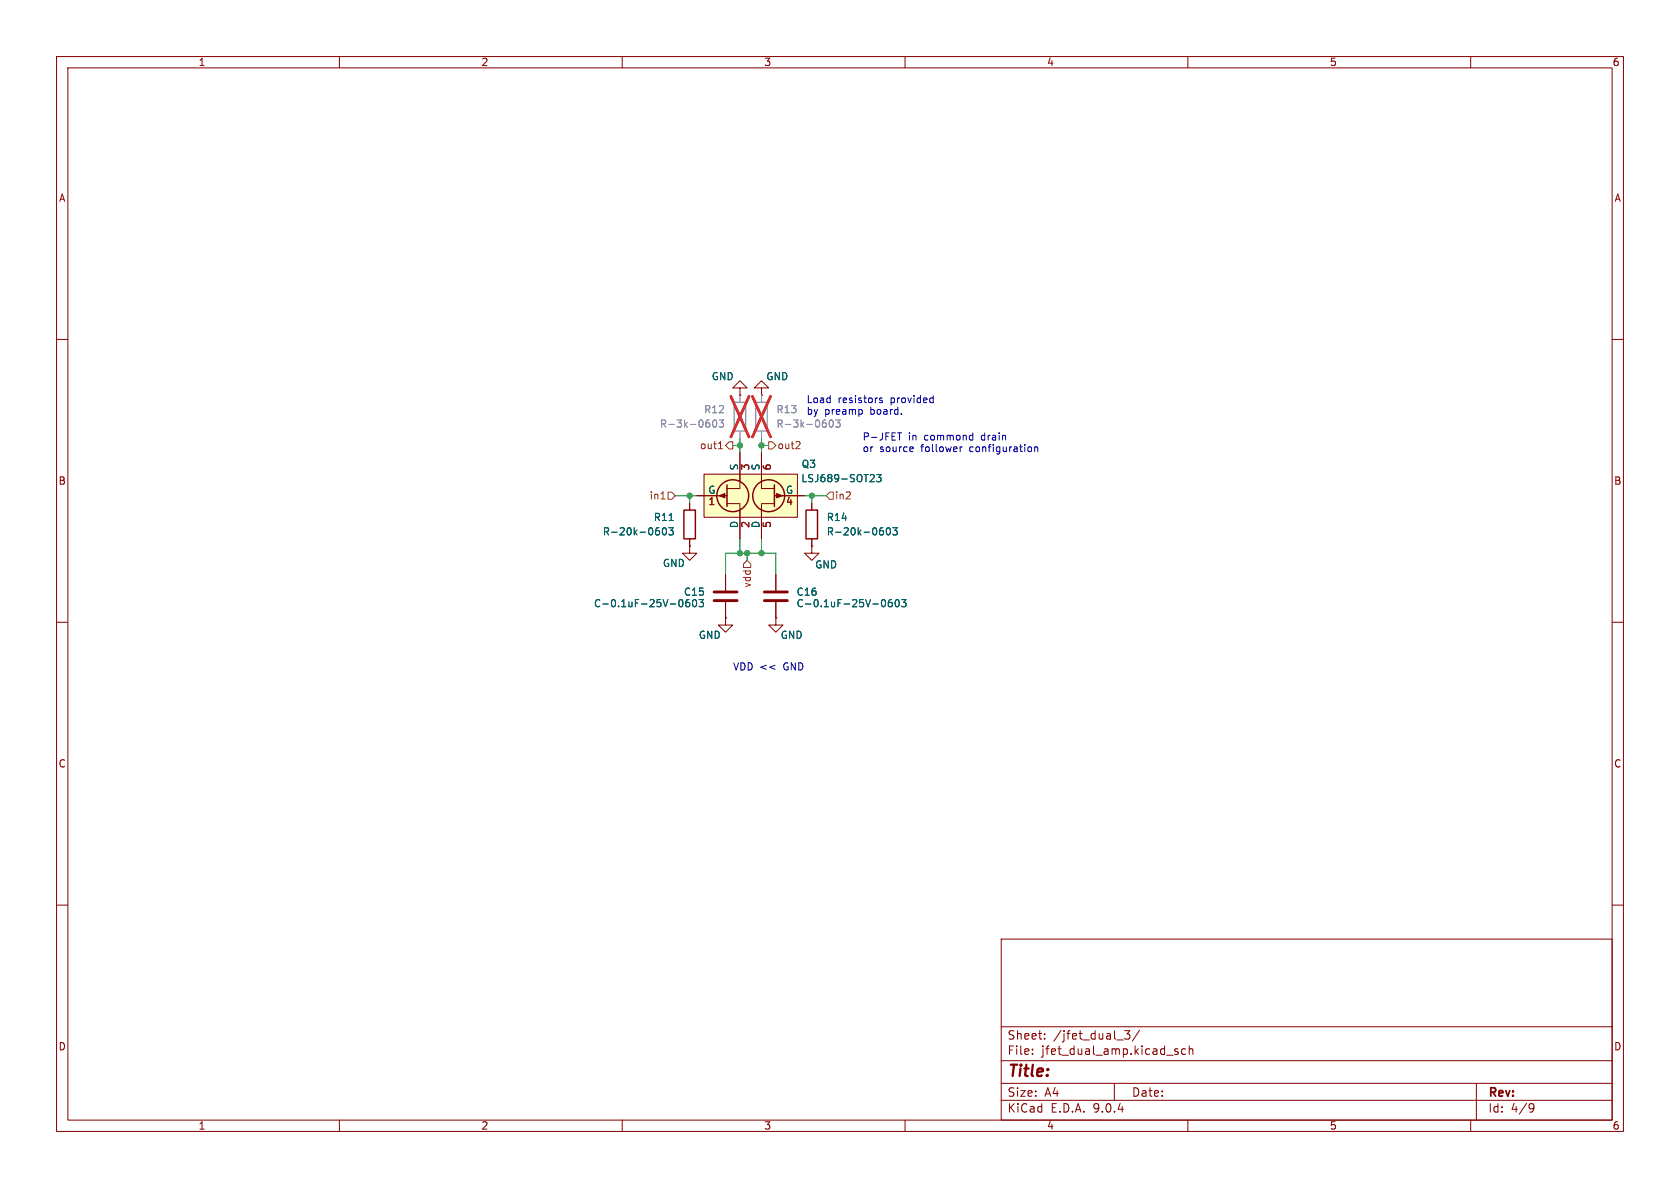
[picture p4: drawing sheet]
<svg xmlns="http://www.w3.org/2000/svg" width="297mm" height="210mm" viewBox="0 0 297 210" stroke-linecap="round" stroke-linejoin="round" font-family="sans-serif">
<g fill="none" stroke="#840000" stroke-width=".18">
<path d="M10 10h277v190h-277zM12 12h273v186h-273zM60 10v2M110 10v2M160 10v2M210 10v2M260 10v2M10 60h2M285 60h2M121.9 88.9v1.3M121.9 95.3v1.2M10 110h2"/>
<path d="M128.3 101.6v2.8M128.3 106.4v2.8M137.2 109.2v1.3h-1.3l1.3 1.3 1.2-1.3h-1.2M137.2 109.2h.1M285 110h2M10 160h2M177 166h108v32h-108zM285 160h2M60 198v2M110 198v2M160 198v2M177 194.5h108"/>
<path d="M177 191.5h108M177 187.5h108M177 181.5h108M182.5 186.3v.1M182.5 185.5v.1M184.7 183.6v.1M184.7 182.8v.1M197 191.5v3M197.5 183.8h1.1M198.8 182.2h.9l-.5 .6 .5 .1v.7l-.2 .1h-.5l-.2-.1M201.5 182.1l-1.3 2M207.7 185.7l.6 .4-.2 .3-.4-.1"/>
<path d="M208.2 185.5l-.3-.1-.2 .2M209.6 185.5l-.4-.1-.3 .3v.4l.1 .2h.6M210 198v2M210.2 185.5l.3-.1 .3 .1 .1 .9M210.2 184.9v1.5M260 198v2M261 191.5v6.5M270.6 195.1l.5 .1a.99 .99 0 0 1-.4 1.4h-.2M271.2 195.7l-.3 .3h-.3"/>
</g>
<path d="M126.2 106.2h4.1M126.2 104.6h4.1" fill="none" stroke="#840000" stroke-width=".51"/>
<path d="M116.1 93.8h.3l.2 .2-.1 .4-.4 .2M116.2 93.3h.3M117.2 93.4l.2-.1a.68 .68 0 0 1 .4 .6 .68 .68 0 0 1-.4 .7l-.2-.2-.1-.3zM118.2 93.3h.8l-.4 .5 .4 .1v.5l-.2 .2-.6-.2M118.3 92h.7M120.3 106l-.2 .2M120.6 106.1a.69 .69 0 0 1-.3 1.2l-.2-.3M121.4 106.1a.99 .99 0 0 0-.1 1.1h.5l.1-.5-.2-.2h-.2l-.3 .2M122.5 106.1a.69 .69 0 0 0 .3 1.2l.2-.2 .2-.3-.2-.7M124.4 106l-.5 .5 .4 .1v.5l-.2 .2-.5-.2" fill="none" stroke="#006464" stroke-width=".18"/>
<path d="M120.9 90.2h2v5.1h-2z" fill="none" stroke="#840000" stroke-width=".25"/>
<path d="M124.5 83.8h16.5v7.6h-16.5z" fill="#ffffc2"/>
<g fill="#840000" stroke="#840000" stroke-width=".18">
<path d="M127.1 87.6l1-.4v.8z"/>
<path d="M137.3 87.2l1 .4-1 .4z"/>
</g>
<g fill="none" stroke="#840000" stroke-width=".25">
<path d="M128.5 85.7v3.8M136.9 85.7v3.8M142.5 90.2h2v5.1h-2z"/>
<circle cx="129.5" cy="87.6" r="2.82"/>
<circle cx="135.9" cy="87.6" r="2.82"/>
</g>
<g fill="none" stroke="#840000" stroke-width=".18">
<path d="M130.8 68.6h-1.3l1.3-1.3 1.3 1.3h-1.3v1.3M130.8 69.9h.1M134.6 68.6h-1.3l1.3-1.3 1.3 1.3h-1.3v1.3M134.6 69.9h.1M121.9 96.5v1.3h1.3l-1.3 1.3-1.3-1.3h1.3M121.9 96.5h.1M121.9 88.9v1.3M121.9 95.3v1.2M123.2 87.6h5.3M124.5 83.8h16.5v7.6h-16.5zM128.5 89h2.3v6.3M130.8 80v6.4h-2.3"/>
<path d="M134.6 80v6.4h2.3M136.9 89h-2.3v6.3M136.9 87.6h5.3M143.5 96.5v1.3h1.3l-1.3 1.3-1.3-1.3h1.3M143.5 96.5h.1M143.5 88.9v1.3M143.5 95.3v1.2M128.3 109.2v1.3h1.2l-1.2 1.3-1.3-1.3h1.3M128.3 109.2h.1M128.3 101.6v2.8M128.3 106.4v2.8M137.2 109.2h.1"/>
<path d="M137.2 101.6v2.8M137.2 106.4v2.8"/>
</g>
<g fill="none" stroke="#006464" stroke-width=".18">
<path d="M116.1 93.8h.3l.2 .2-.1 .4-.4 .2M116.2 93.3h.3M117.2 93.4l.2-.1a.68 .68 0 0 1 .4 .6 .68 .68 0 0 1-.4 .7l-.2-.2-.1-.3zM118.2 93.3h.8l-.4 .5 .4 .1v.5l-.2 .2-.6-.2M118.3 92h.7M154.3 83.9l.3 .2-.1 .3-.7 .8h.8M155 83.9h.8l-.5 .5 .4 .1v.5l-.2 .2-.5-.2M155.7 93.8h.3l.2 .2-.1 .4-.4 .2M155.8 93.3h.3M156.8 93.4l.2-.1a.68 .68 0 0 1 .4 .6 .68 .68 0 0 1-.4 .7l-.2-.2-.1-.3zM157.8 93.3h.8l-.4 .5 .4 .1v.5l-.2 .2-.6-.2M120.3 106l-.2 .2"/>
<path d="M120.6 106.1a.69 .69 0 0 1-.3 1.2l-.2-.3M121.4 106.1a.99 .99 0 0 0-.1 1.1h.5l.1-.5-.2-.2h-.2l-.3 .2M122.5 106.1a.69 .69 0 0 0 .3 1.2l.2-.2 .2-.3-.2-.7M124.4 106l-.5 .5 .4 .1v.5l-.2 .2-.5-.2M155.9 106.2l.2-.2a.68 .68 0 0 1 .5 .6 .68 .68 0 0 1-.5 .7l-.2-.3M157.6 106h-.3a.86 .86 0 0 0 0 1.3l.4-.2 .1-.4-.3-.2h-.2l-.3 .2M158.4 106.1l.1-.1a.68 .68 0 0 1 .5 .6 .68 .68 0 0 1-.5 .7l-.1-.2-.2-.3zM159.4 106h.8l-.4 .5 .3 .1v.5l-.2 .2-.5-.2"/>
</g>
<path d="M129.8 71.1h2v5.1h-2zM133.6 71.1h2v5.1h-2z" fill="none" stroke="#a1a1a1" stroke-width=".25"/>
<path d="M130.8 69.9v1.2M130.8 76.2v1.3M134.6 69.9v1.2M134.6 76.2v1.3" fill="none" stroke="#a1a1a1" stroke-width=".18"/>
<path d="M125.4 74.8l.1 .2-.1 .4M126.1 74.4l.2-.2a.68 .68 0 0 1 .4 .7 .68 .68 0 0 1-.4 .6l-.2-.1-.1-.4zM127.1 74.2h.8l-.4 .5 .4 .1v.6l-.2 .1-.6-.1M146 74.8l.1 .2-.1 .4M146.6 74.5v.5l.1 .4 .2 .1 .3-.2v-.8M148.5 74.2l-.4 .5 .4 .1v.6l-.2 .1-.6-.1" fill="none" stroke="#989898" stroke-width=".18"/>
<path d="M129.2 70.1l3.2 7.1M132.4 70.1l-3.2 7.1M133 70.1l3.2 7.1M136.2 70.1l-3.2 7.1" fill="none" stroke="#e12e31" stroke-width=".46"/>
<path d="M135.1 106.2h4.1M135.1 104.6h4.1" fill="none" stroke="#840000" stroke-width=".51"/>
<path d="M127 79.3h.7M127.3 78.2l.1-.2v1.3M128.9 78.1h.6v1.3h-.6l-.6-.7zM135.9 78.1h.6l.7 .6-.7 .7h-.6zM141.3 78.1l.1 .2v.3l-.7 .7h.7M116.9 88.2h.7M118.1 87h.6l.7 .6-.7 .7h-.6zM131.4 99.7l.7-.6 .6 .6v.6h-1.3zM146.7 87h.6v1.3h-.6l-.7-.7z" fill="none" stroke="#725600" stroke-width=".18"/>
<path d="M129.5 78.7h1.3M130.8 77.5v2.5M134.6 77.5v2.5M134.6 78.7h1.3M119.4 87.6h3.8M121.9 87.6v1.3M130.8 95.3v2.5M132.1 97.8v1.3M134.6 95.3v2.5M142.2 87.6h3.8M143.5 87.6v1.3M128.3 101.6v-3.8h8.9v3.8" fill="none" stroke="#009600" stroke-width=".18"/>
<g fill="none" stroke="#0000c2" stroke-width=".18">
<path d="M152.2 72.4l.3 .2v.4l-.3 .2M156 70.4l-.3-.1-.2 .2v.2l.5 .1v.3h-.5M158.7 76.5h.7M159 76.5v1.3M161.3 79l.2 .3-.7 .1M161.4 79.8h-.1M164.6 70.3l.4 .1M165 71.1l-.4 .1M165 69.9v1.3M169.7 79v.8M170.1 79l-.4 .2M171.6 76.9l.4 .1"/>
<path d="M172 76.5v1.3M172 77.7l-.4 .1M182.3 79.1v.6M182.9 79.1l.2-.1 .3 .1 .1 .7M182.9 79v.8M137 117.6l-.9 .4 .9 .3"/>
</g>
<g fill="#009600" stroke="#009600" stroke-width=".18">
<circle cx="130.8" cy="78.7" r=".46"/>
<circle cx="121.9" cy="87.6" r=".46"/>
<circle cx="134.6" cy="97.8" r=".46"/>
<circle cx="132.1" cy="97.8" r=".46"/>
<circle cx="130.8" cy="97.8" r=".46"/>
<circle cx="134.6" cy="78.7" r=".46"/>
<circle cx="143.5" cy="87.6" r=".46"/>
</g>
<text font-size="2.8" fill="#840000" x="178" y="190.9">Title:</text>
<g font-size="2.1" fill="#840000">
<text x="178" y="184">Sheet:</text>
<text x="186.2" y="184">/jfet_dual_3/</text>
<text x="178" y="186.7">File:</text>
<text x="184.1" y="186.7">jfet_dual_amp.kicad_sch</text>
<text x="178" y="196.9">KiCad</text>
<text x="178" y="194.1">Size:</text>
<text x="184.7" y="194.1">A4</text>
<text x="185.7" y="196.9">E.D.A.</text>
<text x="193.3" y="196.9">9.0.4</text>
<text x="200" y="194.1">Date:</text>
<text x="263" y="194.3">Rev:</text>
<text x="263" y="196.9">Id:</text>
<text x="267.1" y="196.9">4/9</text>
</g>
<g font-size="1.8" fill="#840000">
<text x="35" y="11.9">1</text>
<text x="85" y="11.9">2</text>
<text x="135" y="11.9">3</text>
<text x="185" y="11.9">4</text>
<text x="235" y="11.9">5</text>
<text x="285" y="11.9">6</text>
<text x="10.3" y="35.9">A</text>
<text x="285.3" y="35.9">A</text>
<text x="10.3" y="85.9">B</text>
<text x="285.3" y="85.9">B</text>
<text x="10.3" y="135.9">C</text>
<text x="285.3" y="135.9">C</text>
<text x="10.3" y="185.9">D</text>
<text x="285.3" y="185.9">D</text>
<text x="35" y="199.9">1</text>
<text x="85" y="199.9">2</text>
<text x="135" y="199.9">3</text>
<text x="185" y="199.9">4</text>
<text x="235" y="199.9">5</text>
<text x="285" y="199.9">6</text>
</g>
<g font-size="1.8" fill="#006464">
<text x="125.7" y="67.4">GND</text>
<text x="135.4" y="67.4">GND</text>
<text x="130.6" y="83.3" transform="rotate(-90 130.6 83.3)">S</text>
<text x="132.8" y="83.3" transform="rotate(-90 132.8 83.3)">3</text>
<text x="134.4" y="83.3" transform="rotate(-90 134.4 83.3)">S</text>
<text x="141.6" y="82.9">Q3</text>
<text x="125.1" y="87.4">G</text>
<text x="138.8" y="87.4">G</text>
<text x="141.6" y="85.4">LSJ689-SOT23</text>
<text x="106.5" y="94.8">R-20k-0603</text>
<text x="115.5" y="92.3">R11</text>
<text x="130.6" y="93.4" transform="rotate(-90 130.6 93.4)">D</text>
<text x="132.8" y="93.4" transform="rotate(-90 132.8 93.4)">2</text>
<text x="134.4" y="93.4" transform="rotate(-90 134.4 93.4)">D</text>
<text x="146.1" y="94.8">R-20k-0603</text>
<text x="146.1" y="92.3">R14</text>
<text x="117.1" y="100.4">GND</text>
<text x="144" y="100.7">GND</text>
<text x="104.9" y="107.5">C-0.1uF-25V-0603</text>
<text x="120.8" y="105.5">C15</text>
<text x="140.7" y="105.5">C16</text>
<text x="140.7" y="107.5">C-0.1uF-25V-0603</text>
<text x="123.4" y="113.1">GND</text>
<text x="137.9" y="113.1">GND</text>
</g>
<g font-size="1.8" fill="#0000c2">
<text x="142.5" y="71.5">Load</text>
<text x="148.1" y="71.5">resistors</text>
<text x="157.5" y="71.5">provided</text>
<text x="154" y="73.5">board.</text>
<text x="152.4" y="78.1">P-JFET</text>
<text x="152.4" y="80.1">or</text>
<text x="155.5" y="80.1">source</text>
<text x="160.6" y="78.1">in</text>
<text x="163" y="80.1">follower</text>
<text x="163.5" y="78.1">commond</text>
<text x="171.7" y="80.1">configuration</text>
<text x="173.8" y="78.1">drain</text>
<text x="129.5" y="118.7">VDD &lt;&lt;</text>
<text x="138.6" y="118.7">GND</text>
</g>
<g font-size="1.8" fill="#989898">
<text x="116.6" y="75.8">R-3k-0603</text>
<text x="124.4" y="73.3">R12</text>
<text x="137.2" y="73.3">R13</text>
<text x="137.2" y="75.8">R-3k-0603</text>
<text x="142.5" y="73.5">by</text>
<text x="145.8" y="73.5">preamp</text>
</g>
<g font-size="1.8" fill="#725600">
<text x="123.6" y="79.6">out1</text>
<text x="137.4" y="79.6">out2</text>
<text x="114.8" y="88.5">in1</text>
<text x="147.5" y="88.5">in2</text>
<text x="132.9" y="104" transform="rotate(-90 132.9 104)">vdd</text>
</g>
<g font-size="1.8" fill="#a90000">
<text x="136.6" y="83.3" transform="rotate(-90 136.6 83.3)">6</text>
<text x="125.2" y="89.6">1</text>
<text x="138.9" y="89.6">4</text>
<text x="136.6" y="93.4" transform="rotate(-90 136.6 93.4)">5</text>
</g>
</svg>
